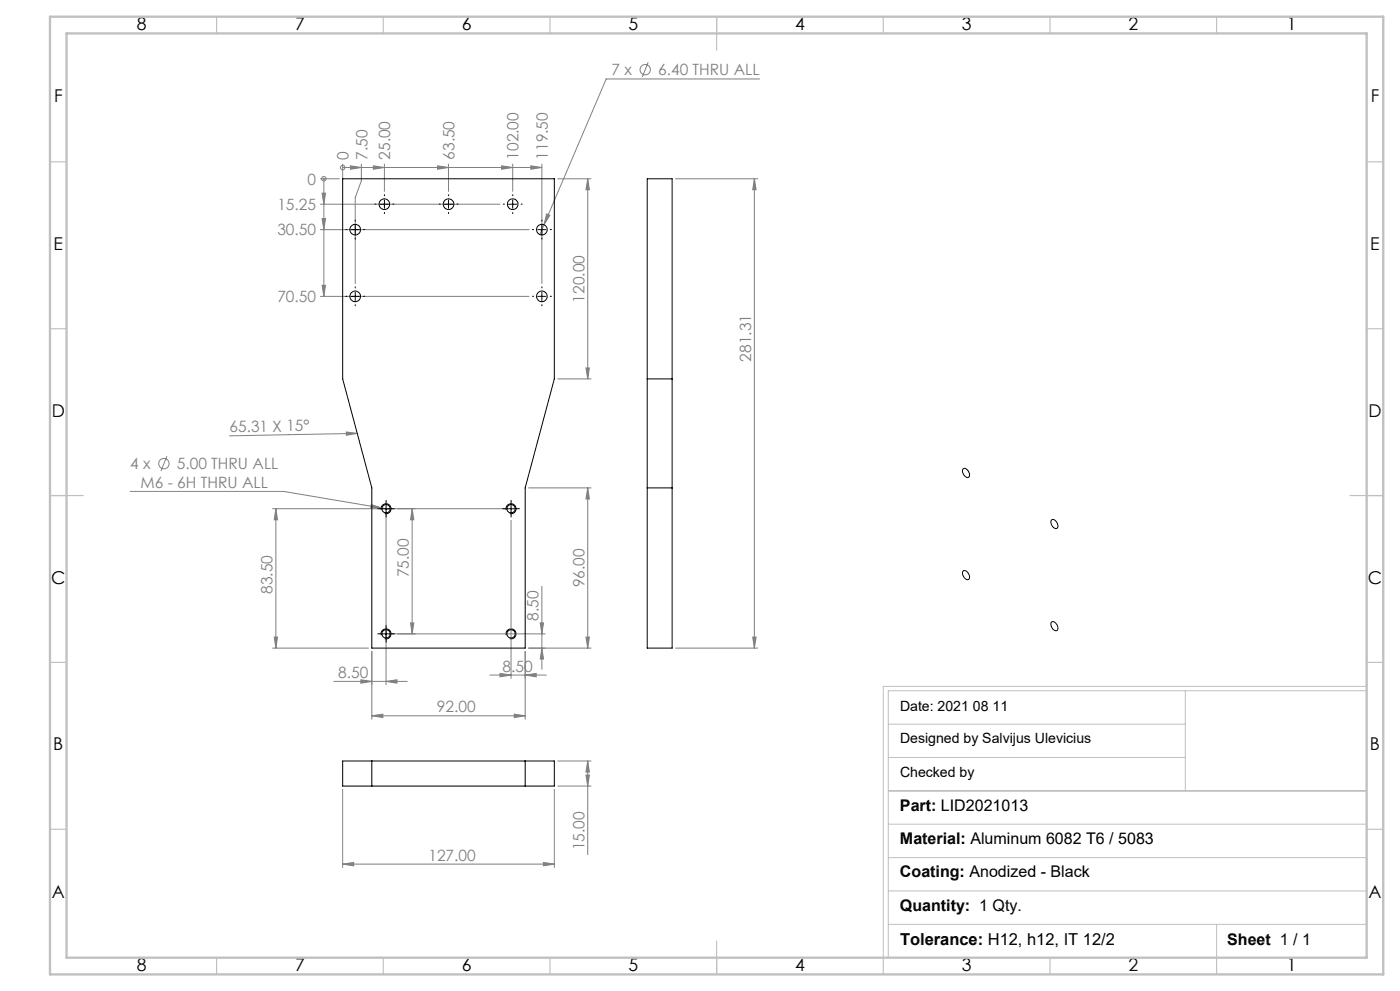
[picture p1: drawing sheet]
<svg xmlns="http://www.w3.org/2000/svg" width="420mm" height="297mm" viewBox="0 0 420 297" stroke-linecap="round" stroke-linejoin="round" font-family="sans-serif">
<g fill="none" stroke="#808080" stroke-width=".3">
<path d="M194.5 18.7l-1.8 4.4M227.9 23.7h-46l-18.7 43.6M96.1 53.6h5.7M96.6 57.9h1l-.4 3.3zM97.2 53.6h.1M97.2 53.6v35.2M102.8 50.2h.1M102.8 53.6h.1M102.8 49.2v4.4M102.8 50.2h59.8M105.1 49.7l3.3 .5-3.3 .5zM108.4 49.2v5l-1.8 5v25.8"/>
<path d="M112 49.7l3.3 .5-3.3 .5zM115.3 49.2v8.2M131.3 49.7l3.2 .5-3.2 .5zM134.5 49.2v8.2M150.5 49.7l3.3 .5-3.3 .5zM153.8 49.2v8.2M159.2 49.7l3.4 .5-3.4 .5zM162.6 49.2v35.8M167.3 53.6h10M176.3 53.6l.5 3.3h-1zM176.3 53.6v60M202.7 53.6h24.6"/>
<path d="M226.3 53.6l.5 3.3h-1zM226.3 53.6v140.6M96.1 61.2h53.9M96.1 68.8h62.6M96.6 65.5h1l-.4 3.3zM163.2 67.3l-1.3 3M164 64.1l1 .4-1.8 2.8zM96.1 88.8h62.6M96.6 85.5h1l-.4 3.3zM167.3 113.6h10M175.8 110.3h1l-.5 3.3zM50.1 136.7l-1.8 4.5"/>
<path d="M103.9 129.5l3.3 .4-3.3 .6zM107.2 129.9l-38.4 .7M39.1 147.3h46l32 5.4M81.8 152.5h70.5M82.8 152.5v41.7M82.8 152.5l.5 3.3h-1zM111.4 151.2l3.2 1.1-3.4-.1zM115.8 153.5v51.7M123.6 152.5l.5 3.3h-.9zM123.6 152.5v37.5M153.3 156v47.3M158.6 146.2h18.7"/>
<path d="M176.3 146.2l.5 3.3h-1zM176.3 146.2v48M162.6 175.7v24.9M81.8 194.2h28.8M82.3 190.9h1l-.5 3.3zM111.5 195.2v20.3M116.8 190h46.7M123.2 186.7h.9l-.5 3.3zM157.6 195.2v20.3M158.6 194.2h18.7M162.1 186.7h1l-.5 3.3zM162.6 194.2l.5 3.3h-1z"/>
<path d="M175.8 190.9h1l-.5 3.3zM202.7 194.2h24.6M225.8 190.9h1l-.5 3.3zM100.2 204.2h22M108.3 203.7l3.2 .5-3.2 .5zM111.5 214.5l3.4-.5v1zM111.5 214.5h46.1M115.8 204.2l3.3-.5v1zM147 202.3h16.9M150 201.8l3.3 .5-3.3 .5zM154.3 214l3.3 .5-3.3 .5zM157.6 202.3l3.3-.5v1z"/>
<path d="M102.8 236.6v23.4M166.3 236.6v23.4M167.3 228.1h10M167.3 235.6h10M175.8 232.3h1l-.5 3.3zM176.3 228.1l.5 3.3h-1zM176.3 228.1v28M102.8 259l3.3-.5v1zM102.8 259h63.5M163 258.5l3.3 .5-3.3 .5z"/>
<circle cx="193.6" cy="20.9" r="1.56"/>
<circle cx="97.1" cy="53.6" r=".68"/>
<circle cx="102.8" cy="50.2" r=".68"/>
<circle cx="49.2" cy="138.9" r="1.55"/>
</g>
<g fill="none" stroke="#000" stroke-width=".3">
<path d="M115.3 59.9v2.5M134.5 59.9v2.5M153.8 59.9v2.5M105.3 68.8h2.5M106.6 67.6v2.5M114.1 61.2h2.5M133.3 61.2h2.5M152.6 61.2h2.4M161.3 68.8h2.5M162.6 67.6v2.5M105.3 88.8h2.5M106.6 87.6v2.5"/>
<path d="M161.3 88.8h2.5M162.6 87.6v2.5M114.4 152.9a1.5 1.5 0 0 1 1.3-1.9 1.5 1.5 0 0 1 1.6 1.6 1.5 1.5 0 0 1-1.9 1.3M114.5 152.5h2.6M115.8 151.2v2.5M151.9 152.9a1.5 1.5 0 0 1 1.3-1.9 1.5 1.5 0 0 1 1.6 1.6 1.5 1.5 0 0 1-1.9 1.3M152 152.5h2.6M153.3 151.2v2.5M289 140.5a1.71 1.71 0 0 1 1.9 2.1 .81 .81 0 0 1-.8 .5 .81 .81 0 0 1-.8-.5l-.6-1.2zM315.4 155.9a1.54 1.54 0 0 1 2 1.7 .79 .79 0 0 1-.7 .8 .79 .79 0 0 1-.9-.5l-.5-1.2zM289 171.1a1.76 1.76 0 0 1 1.6 2.5 1.76 1.76 0 0 1-1.7-2.4zM114.4 190.4a1.5 1.5 0 0 1 1.3-1.9 1.5 1.5 0 0 1 1.6 1.6 1.5 1.5 0 0 1-1.9 1.3"/>
<path d="M114.5 190h2.6M115.8 188.7v2.5M151.9 190.4a1.5 1.5 0 0 1 1.3-1.9 1.5 1.5 0 0 1 1.6 1.6 1.5 1.5 0 0 1-1.9 1.3M315.4 186.5a1.54 1.54 0 0 1 2 1.7 .79 .79 0 0 1-.7 .9 .79 .79 0 0 1-.9-.6l-.5-1.2z"/>
</g>
<path d="M266.5 217h89.1M355.6 207v30M410 205.7h-145v81.5M410 207h-143.5v80M266.5 237h143.5M266.5 227h89.1M266.5 257h143.5M266.5 247h143.5M266.5 277h143.5M266.5 267h143.5M365 277v10" fill="none" stroke="#c0c0c0" stroke-width=".3"/>
<g fill="none" stroke="#c0c0c0" stroke-width=".35">
<path d="M65 5v5M115 5v5M165 5v5M215 5v10M265 5v5M315 5v5M365 5v5M15 48.5h5M410 48.5h5M15 98.5h5M410 98.5h5M15 148.5h10"/>
<path d="M405 148.5h10M15 198.5h5M410 198.5h5M15 248.5h5M410 248.5h5M65 287v5M115 287v5M165 287v5M215 282v10M265 287v5M315 287v5M365 287v5"/>
</g>
<path d="M15 5h400v287h-400zM20 10h390v277h-390z" fill="none" stroke="#c0c0c0" stroke-width=".7"/>
<g fill="none" stroke="#000" stroke-width=".3" stroke-dasharray="15.2 1.3 1.3 1.3">
<path d="M115.3 58.7v-.4M134.6 58.7v-.4M153.8 58.7v-.4M104.1 68.8h-.4M106.6 66.3v-.3M106.6 71.3v.4M109.1 68.8h.3M112.8 61.2h-.3M115.3 63.7v.3M117.8 61.2h.4M132.1 61.2h-.4M134.6 63.7v.3"/>
<path d="M137.1 61.2h.3M151.3 61.2h-.3M153.8 63.7v.3M156.3 61.2h.4M160.1 68.8h-.4M162.6 66.3v-.3M162.6 71.3v.4M165.1 68.8h.3M104.1 88.8h-.4M106.6 86.3v-.3M106.6 91.3v.4M109.1 88.8h.3"/>
<path d="M160.1 88.8h-.4M162.6 86.3v-.3M162.6 91.3v.4M165.1 88.8h.3M114.6 152.5h-1.3M115.8 151.2v-1.2M115.8 153.7v1.3M117.1 152.5h1.2M152.1 152.5h-1.3M153.3 151.2v-1.2M153.3 153.7v1.3M154.6 152.5h1.2"/>
<path d="M114.6 190h-1.3M115.8 188.7v-1.2M115.8 191.2v1.3M117.1 190h1.2"/>
</g>
<g fill="#808080">
<path d="M103.9 129.5l3.3 .4-3.3 .6z"/>
<path d="M96.6 57.9h1l-.4 3.3zM96.6 65.5h1l-.4 3.3zM96.6 85.5h1l-.4 3.3z"/>
<path d="M105.1 49.7l3.3 .5-3.3 .5zM112 49.7l3.3 .5-3.3 .5zM131.3 49.7l3.2 .5-3.2 .5zM150.5 49.7l3.3 .5-3.3 .5zM159.2 49.7l3.4 .5-3.4 .5z"/>
<path d="M164 64.1l-.8 3.2 1.8-2.8zM111.4 151.2l-.2 1 3.4 .1zM102.8 259l3.3-.5v1zM163 258.5l3.3 .5-3.3 .5z"/>
<path d="M108.3 203.7l3.2 .5-3.2 .5zM115.8 204.2l3.3-.5v1z"/>
<path d="M111.5 214.5l3.4-.5v1zM154.3 214l3.3 .5-3.3 .5z"/>
<path d="M175.8 190.9h1l-.5 3.3zM176.3 146.2l.5 3.3h-1z"/>
<path d="M175.8 110.3h1l-.5 3.3zM176.3 53.6l.5 3.3h-1zM225.8 190.9h1l-.5 3.3zM226.3 53.6l.5 3.3h-1z"/>
<path d="M82.3 190.9h1l-.5 3.3zM82.8 152.5l.5 3.3h-1zM162.6 194.2l.5 3.3h-1zM162.1 186.7h1l-.5 3.3z"/>
<path d="M123.6 152.5l.5 3.3h-.9zM123.2 186.7h.9l-.5 3.3zM176.3 228.1l.5 3.3h-1zM175.8 232.3h1l-.5 3.3z"/>
<path d="M150 201.8l3.3 .5-3.3 .5zM157.6 202.3l3.3-.5v1z"/>
</g>
<g fill="none" stroke="#000" stroke-width=".3">
<path d="M102.8 53.6h63.5v60l-8.7 32.6v48h-46.1v-48l-8.7-32.6zM194.2 53.6h7.4v140.6h-7.4zM194.2 113.6h7.4M194.2 146.2h7.4M102.8 228.1h63.5v7.5h-63.5zM111.5 228.1v7.5M157.6 228.1v7.5"/>
<circle cx="106.6" cy="68.8" r="1.6"/>
<circle cx="115.3" cy="61.2" r="1.6"/>
<circle cx="134.6" cy="61.2" r="1.6"/>
<circle cx="153.8" cy="61.2" r="1.59"/>
<circle cx="162.6" cy="68.8" r="1.59"/>
<circle cx="106.6" cy="88.8" r="1.6"/>
<circle cx="162.6" cy="88.8" r="1.59"/>
<circle cx="115.8" cy="152.5" r="1.25"/>
<circle cx="153.3" cy="152.5" r="1.25"/>
<circle cx="115.8" cy="190" r="1.27"/>
<circle cx="153.3" cy="190" r="1.27"/>
</g>
<g font-size="5.3">
<text x="41" y="8.9">8</text>
<text x="88.5" y="8.9">7</text>
<text x="138.5" y="8.9">6</text>
<text x="188.5" y="8.9">5</text>
<text x="238.5" y="8.9">4</text>
<text x="288.5" y="8.9">3</text>
<text x="338.5" y="8.9">2</text>
<text x="386" y="8.9">1</text>
<text x="16.2" y="30.7">F</text>
<text x="411.2" y="30.7">F</text>
<text x="16.1" y="74.9">E</text>
<text x="411.1" y="74.9">E</text>
<text x="15.5" y="124.9">D</text>
<text x="410.5" y="124.9">D</text>
<text x="15.4" y="174.9">C</text>
<text x="410.4" y="174.9">C</text>
<text x="16" y="224.9">B</text>
<text x="411" y="224.9">B</text>
<text x="15.5" y="269.2">A</text>
<text x="410.5" y="269.2">A</text>
<text x="41" y="290.9">8</text>
<text x="88.5" y="290.9">7</text>
<text x="138.5" y="290.9">6</text>
<text x="188.5" y="290.9">5</text>
<text x="238.5" y="290.9">4</text>
<text x="288.5" y="290.9">3</text>
<text x="338.5" y="290.9">2</text>
<text x="386" y="290.9">1</text>
</g>
<text font-size="4.9" x="270" y="283.3">Tolerance: H12, h12, IT 12/2</text>
<g font-size="4.8">
<text x="270" y="242.9">Part: LID2021013</text>
<text x="270" y="252.9">Material: Aluminum 6082 T6 / 5083</text>
<text x="270" y="262.9">Coating: Anodized - Black</text>
<text x="270" y="272.9">Quantity: 1 Qty.</text>
<text x="368.2" y="283.3">Sheet 1 / 1</text>
</g>
<g font-size="4.7" fill="#808080">
<text x="183.5" y="22.6">7 x</text>
<text x="197.4" y="22.6">6.40 THRU ALL</text>
<text x="104.6" y="47.9" transform="rotate(-90 104.6 47.9)">0</text>
<text x="110.2" y="47.9" transform="rotate(-90 110.2 47.9)">7.50</text>
<text x="117.1" y="47.9" transform="rotate(-90 117.1 47.9)">25.00</text>
<text x="136.3" y="47.9" transform="rotate(-90 136.3 47.9)">63.50</text>
<text x="155.6" y="47.9" transform="rotate(-90 155.6 47.9)">102.00</text>
<text x="164.3" y="47.9" transform="rotate(-90 164.3 47.9)">119.50</text>
<text x="92.3" y="55.3">0</text>
<text x="83.2" y="62.9">15.25</text>
<text x="83.2" y="70.6">30.50</text>
<text x="83.2" y="90.6">70.50</text>
<text x="175.3" y="90.7" transform="rotate(-90 175.3 90.7)">120.00</text>
<text x="225.3" y="108.3" transform="rotate(-90 225.3 108.3)">281.31</text>
<text x="68.8" y="129.6" transform="rotate(-1 68.8 129.6)">65.31 X 15°</text>
<text x="39.1" y="140.6">4 x</text>
<text x="53.1" y="140.6">5.00 THRU ALL</text>
<text x="42.2" y="146.2">M6 - 6H THRU ALL</text>
<text x="122.7" y="173" transform="rotate(-90 122.7 173)">75.00</text>
<text x="81.8" y="178" transform="rotate(-90 81.8 178)">83.50</text>
<text x="175.3" y="176" transform="rotate(-90 175.3 176)">96.00</text>
<text x="161.6" y="186" transform="rotate(-90 161.6 186)">8.50</text>
<text x="101.4" y="203.2">8.50</text>
<text x="150.8" y="201.3">8.50</text>
<text x="131.1" y="213.5">92.00</text>
<text x="128.5" y="257.9">127.00</text>
<text x="175.3" y="254.8" transform="rotate(-90 175.3 254.8)">15.00</text>
</g>
<g font-size="4.2">
<text x="270" y="213.1">Date: 2021 08 11</text>
<text x="270" y="222.7">Designed by Salvijus Ulevicius</text>
<text x="270" y="232.8">Checked by</text>
</g>
</svg>
